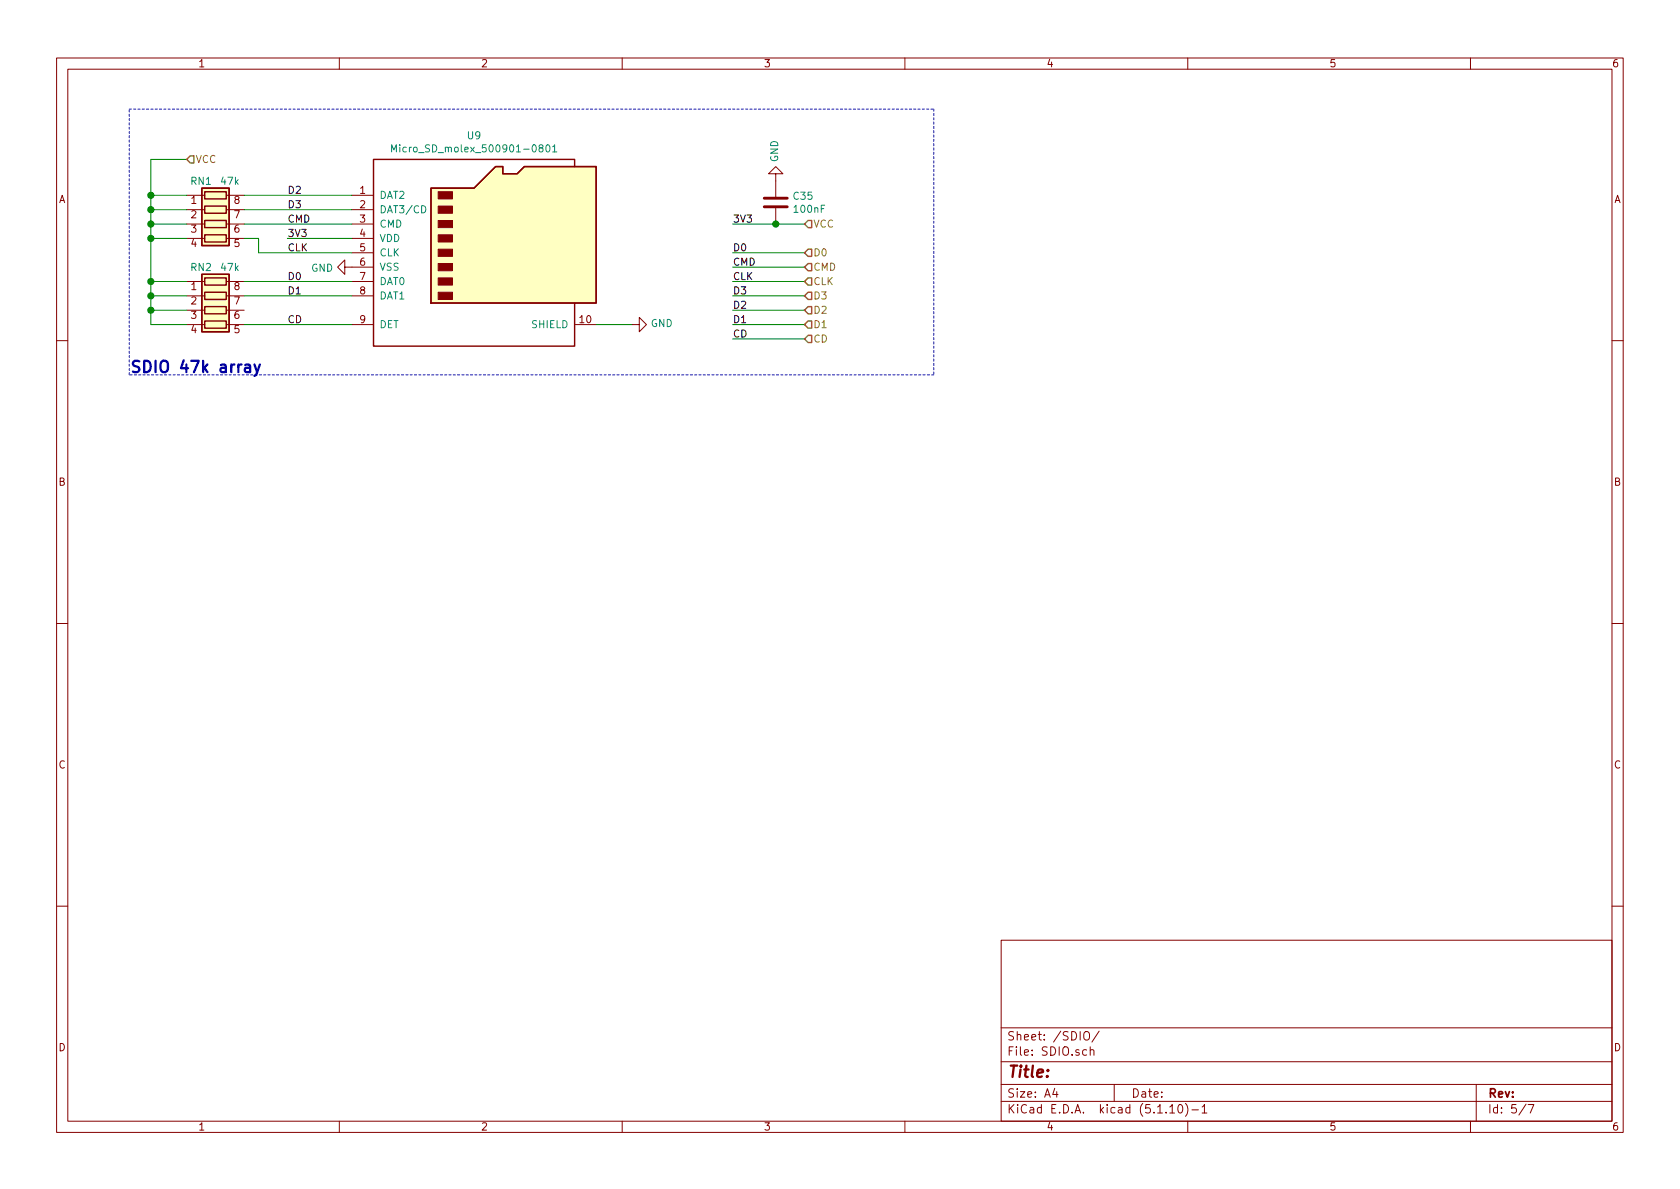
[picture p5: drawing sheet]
<svg xmlns="http://www.w3.org/2000/svg" width="297mm" height="210mm" viewBox="0 0 297 210" stroke-linecap="round" stroke-linejoin="round" font-family="sans-serif">
<g fill="none" stroke="#840000" stroke-width=".18">
<path d="M10 10.3h277v189.9h-277zM12 12.2h273v186.1h-273zM60 10.3v1.9M110 10.3v1.9M160 10.3v1.9M210 10.3v1.9M260 10.3v1.9M33 34.5h3.2M33 37.1h3.2M33 39.6h3.2M40 34.5h3.2M40 37.1h3.2"/>
<path d="M40 39.6h3.2M62.2 34.5h3.8M62.2 37.1h3.8M62.2 39.6h3.8M137.2 30.7h1.2l-1.2-1.2-1.3 1.2h1.3v4.1M137.2 36.8v2.8M33 42.2h3.2M33 49.8h3.2M33 52.3h3.2M33 54.9h3.2M33 57.4h3.2M40 42.2h3.2"/>
<path d="M40 49.8h3.2M40 52.3h3.2M40 54.9h3.2M40 57.4h3.2M61 47.2v-1.2l-1.3 1.2 1.3 1.3v-1.3h5M62.2 42.2h3.8M62.2 49.8h3.8M62.2 52.3h3.8M62.2 57.4h3.8M62.2 44.7h3.8M101.6 57.4h3.8M111.8 57.4h1.2v-1.3l1.3 1.3-1.3 1.3v-1.3"/>
<path d="M10 60.2h2M285 60.2h2M10 110.3h2M285 110.3h2M10 160.2h2M177 166.3h108v32h-108zM285 160.2h2M60 198.3v1.9M110 198.3v1.9M160 198.3v1.9M177 194.8h108M177 191.8h108"/>
<path d="M177 187.8h108M177 181.8h108M186.5 192.5l-.4 1h1M186.8 193v1M191.7 182.6l.3-.2a.53 .53 0 0 1 .6 .5v.5a.51 .51 0 0 1-.8 .4 1.05 1.05 0 0 1-.1-1.2zM192.1 185.7l-.4-.1-.3 .3 .1 .6 .2 .1 .4-.1M192.8 185.7a.37 .37 0 0 1 .6 .1v.8M192.8 185.1v1.5M194.3 182.3l-1.2 2M197 191.8v3M206.8 195.8l.5-.5v1.5M206.8 196.8h.9"/>
<path d="M208.5 195.4l.1-.1a.8 .8 0 0 1 .5 .8 .8 .8 0 0 1-.5 .7 1 1 0 0 1-.1-1.4zM209.6 195.1a1.71 1.71 0 0 1 0 2.3M210 198.3v1.9M210.7 196.3h1.2M212.5 195.8l.5-.5v1.5M212.5 196.8h.9M260 198.3v1.9M261 191.8v6.5M269.8 195.2l-1.2 2M270.2 195.3h1l-.6 1.5"/>
</g>
<g fill="#ffffc2" stroke="#ffffc2" stroke-width=".18">
<path d="M35.7 33.3h4.8v10.1h-4.8z"/>
<path d="M35.7 48.5h4.8v10.2h-4.8z"/>
<path d="M76.2 33.3h7.6l3.8-3.8h1.3v1.2h2.5l1.3-1.2h12.7v24.1h-29.2z"/>
</g>
<path d="M35.7 33.3h4.8v10.1h-4.8zM36.2 33.9h3.8v1.3h-3.8zM36.2 36.4h3.8v1.3h-3.8zM36.2 39h3.8v1.3h-3.8zM76.2 33.3h7.6l3.8-3.8h1.3v1.2h2.5l1.3-1.2h12.7v24.1h-29.2zM101.6 29.5v-1.3h-35.6v33h35.6v-7.6M35.7 48.5h4.8v10.2h-4.8zM36.2 41.5h3.8v1.3h-3.8zM36.2 49.1h3.8v1.3h-3.8zM36.2 51.7h3.8v1.3h-3.8zM36.2 54.2h3.8v1.3h-3.8zM36.2 56.8h3.8v1.2h-3.8z" fill="none" stroke="#840000" stroke-width=".25"/>
<g fill="#840000" stroke="#840000" stroke-width=".18">
<path d="M77.5 51.7h2.5v1.3h-2.5z"/>
<path d="M77.5 49.1h2.5v1.3h-2.5z"/>
<path d="M77.5 46.6h2.5v1.3h-2.5z"/>
<path d="M77.5 44.1h2.5v1.2h-2.5z"/>
<path d="M77.5 41.5h2.5v1.3h-2.5z"/>
<path d="M77.5 39h2.5v1.3h-2.5z"/>
<path d="M77.5 36.4h2.5v1.3h-2.5z"/>
<path d="M77.5 33.9h2.5v1.3h-2.5z"/>
</g>
<path d="M69.2 26.9v-1.3l.4 .9 .5-.9v1.3M74.5 36.4a.64 .64 0 0 1 .8 .6 .64 .64 0 0 1-.8 .6zM96.6 25.7l.2-.1a.67 .67 0 0 1 .4 .6 .67 .67 0 0 1-.4 .7l-.2-.2-.1-.3zM97.7 26l.4-.4v1.3M97.7 26.9h.8" fill="none" stroke="#008484" stroke-width=".18"/>
<path d="M135.1 36.6h4.1M135.1 35h4.1" fill="none" stroke="#840000" stroke-width=".51"/>
<path d="M22.9 19.3h142.2M165.1 19.3v47M22.9 66.3v-47M165.1 66.3h-142.2" fill="none" stroke="#0000c2" stroke-width=".18" stroke-dasharray=".4 .4"/>
<g fill="none" stroke="#008400" stroke-width=".18">
<path d="M26.7 39.6h6.3M26.7 34.5h6.3M26.7 37.1h6.3M33 28.2h-6.3v29.2h6.3M43.2 39.6h19M43.2 34.5h19M43.2 37.1h19M129.5 39.6h12.7M26.7 42.2h6.3M26.7 49.8h6.3M26.7 52.3h6.3M26.7 54.9h6.3"/>
<path d="M43.2 42.2h2.5v2.5h16.5M43.2 57.4h19M43.2 49.8h19M43.2 52.3h19M50.8 42.2h11.4M105.4 57.4h6.4M129.5 44.7h12.7M129.5 57.4h12.7M129.5 49.8h12.7M129.5 52.3h12.7M129.5 54.9h12.7M129.5 47.2h12.7"/>
<path d="M129.5 59.9h12.7"/>
</g>
<path d="M33.7 27.6h.6v1.2h-.6l-.7-.6zM142.9 39h.6v1.3h-.6l-.7-.7zM142.9 59.3h.6v1.3h-.6l-.7-.7zM142.9 44.1h.6v1.2h-.6l-.7-.6zM142.9 46.6h.6v1.3h-.6l-.7-.7zM142.9 49.1h.6v1.3h-.6l-.7-.6zM142.9 51.7h.6v1.3h-.6l-.7-.7zM142.9 54.2h.6v1.3h-.6l-.7-.6zM142.9 56.8h.6v1.2h-.6l-.7-.6z" fill="none" stroke="#848400" stroke-width=".25"/>
<path d="M43.4 64.6l.2-.1 .5 .1 .1 1.2M44.2 64.9l-.6 .1a.39 .39 0 0 0-.3 .4 .39 .39 0 0 0 .3 .4l.6-.1M45 64.5l.5 1.3M45.9 64.5l-.6 1.8-.3 .2" fill="none" stroke="#0000c2" stroke-width=".41"/>
<g fill="#008400" stroke="#008400" stroke-width=".25">
<circle cx="26.7" cy="39.6" r=".51"/>
<circle cx="26.7" cy="34.5" r=".51"/>
<circle cx="26.7" cy="37.1" r=".51"/>
<circle cx="26.7" cy="42.2" r=".51"/>
<circle cx="26.7" cy="49.8" r=".51"/>
<circle cx="137.2" cy="39.6" r=".51"/>
<circle cx="26.7" cy="52.3" r=".51"/>
<circle cx="26.7" cy="54.9" r=".51"/>
</g>
<text font-size="2.8" fill="#0000c2" x="22.9" y="65.9">SDIO 47k array</text>
<text font-size="2.8" fill="#840000" x="178" y="190.5">Title:</text>
<g font-size="2.1" fill="#840000">
<text x="178" y="184">Sheet: /SDIO/</text>
<text x="178" y="186.7">File: SDIO.sch</text>
<text x="178" y="196.9">KiCad E.D.A. kicad (5.1.10)-1</text>
<text x="178" y="194.1">Size: A4</text>
<text x="200" y="194.1">Date:</text>
<text x="263" y="194.1">Rev:</text>
<text x="263" y="196.9">Id: 5/7</text>
</g>
<g font-size="1.8" fill="#840000">
<text x="35" y="11.9">1</text>
<text x="85" y="11.9">2</text>
<text x="135" y="11.9">3</text>
<text x="185" y="11.9">4</text>
<text x="235" y="11.9">5</text>
<text x="285" y="11.9">6</text>
<text x="10.4" y="35.9">A</text>
<text x="63.7" y="34.3">1</text>
<text x="285.4" y="35.9">A</text>
<text x="33.8" y="36.1">1</text>
<text x="33.8" y="38.6">2</text>
<text x="33.8" y="41.1">3</text>
<text x="41.4" y="41.1">6</text>
<text x="41.4" y="38.6">7</text>
<text x="41.4" y="36.1">8</text>
<text x="63.7" y="36.8">2</text>
<text x="63.7" y="39.4">3</text>
<text x="63.7" y="41.9">4</text>
<text x="33.8" y="43.7">4</text>
<text x="41.4" y="43.7">5</text>
<text x="63.7" y="44.4">5</text>
<text x="63.7" y="47">6</text>
<text x="33.8" y="51.3">1</text>
<text x="33.8" y="53.8">2</text>
<text x="41.4" y="53.8">7</text>
<text x="41.4" y="51.3">8</text>
<text x="63.7" y="49.5">7</text>
<text x="63.7" y="52.1">8</text>
<text x="33.8" y="56.4">3</text>
<text x="33.8" y="58.9">4</text>
<text x="41.4" y="58.9">5</text>
<text x="41.4" y="56.4">6</text>
<text x="63.7" y="57.1">9</text>
<text x="102.5" y="57.1">10</text>
<text x="10.4" y="85.9">B</text>
<text x="285.4" y="85.9">B</text>
<text x="10.4" y="135.9">C</text>
<text x="285.4" y="135.9">C</text>
<text x="10.4" y="185.9">D</text>
<text x="285.4" y="185.9">D</text>
<text x="35" y="199.9">1</text>
<text x="85" y="199.9">2</text>
<text x="135" y="199.9">3</text>
<text x="185" y="199.9">4</text>
<text x="235" y="199.9">5</text>
<text x="285" y="199.9">6</text>
</g>
<g font-size="1.8" fill="#848400">
<text x="34.5" y="28.8">VCC</text>
<text x="143.8" y="40.3">VCC</text>
<text x="143.8" y="45.3">D0</text>
<text x="143.8" y="47.9">CMD</text>
<text x="143.8" y="50.4">CLK</text>
<text x="143.8" y="53">D3</text>
<text x="143.8" y="55.5">D2</text>
<text x="143.8" y="58">D1</text>
<text x="143.8" y="60.6">CD</text>
</g>
<g font-size="1.8" fill="#008484">
<text x="71" y="26.9">Micro_SD_molex_500901-0801</text>
<text x="82.7" y="24.6">U9</text>
<text x="137.6" y="28.7" transform="rotate(-90 137.6 28.7)">GND</text>
<text x="33.8" y="32.7">RN1</text>
<text x="39.2" y="32.7">47k</text>
<text x="67.1" y="35.2">DAT2</text>
<text x="140.4" y="35.3">C35</text>
<text x="67.1" y="37.7">DAT3/CD</text>
<text x="67.1" y="40.3">CMD</text>
<text x="140.5" y="37.6">100nF</text>
<text x="33.8" y="47.9">RN2</text>
<text x="39.2" y="47.9">47k</text>
<text x="67.1" y="42.8">VDD</text>
<text x="67.1" y="45.3">CLK</text>
<text x="67.1" y="47.9">VSS</text>
<text x="55" y="48.1">GND</text>
<text x="67.1" y="50.4">DAT0</text>
<text x="67.1" y="53">DAT1</text>
<text x="67.1" y="58">DET</text>
<text x="94.1" y="58">SHIELD</text>
<text x="115.1" y="57.8">GND</text>
</g>
<g font-size="1.8">
<text x="50.8" y="34.3">D2</text>
<text x="50.8" y="36.8">D3</text>
<text x="50.8" y="39.4">CMD</text>
<text x="50.8" y="41.9">3V3</text>
<text x="129.5" y="39.4">3V3</text>
<text x="50.8" y="44.4">CLK</text>
<text x="129.5" y="44.4">D0</text>
<text x="129.5" y="47">CMD</text>
<text x="50.8" y="52.1">D1</text>
<text x="50.8" y="49.5">D0</text>
<text x="129.5" y="52.1">D3</text>
<text x="129.5" y="49.5">CLK</text>
<text x="50.8" y="57.1">CD</text>
<text x="129.5" y="54.6">D2</text>
<text x="129.5" y="57.1">D1</text>
<text x="129.5" y="59.7">CD</text>
</g>
</svg>
